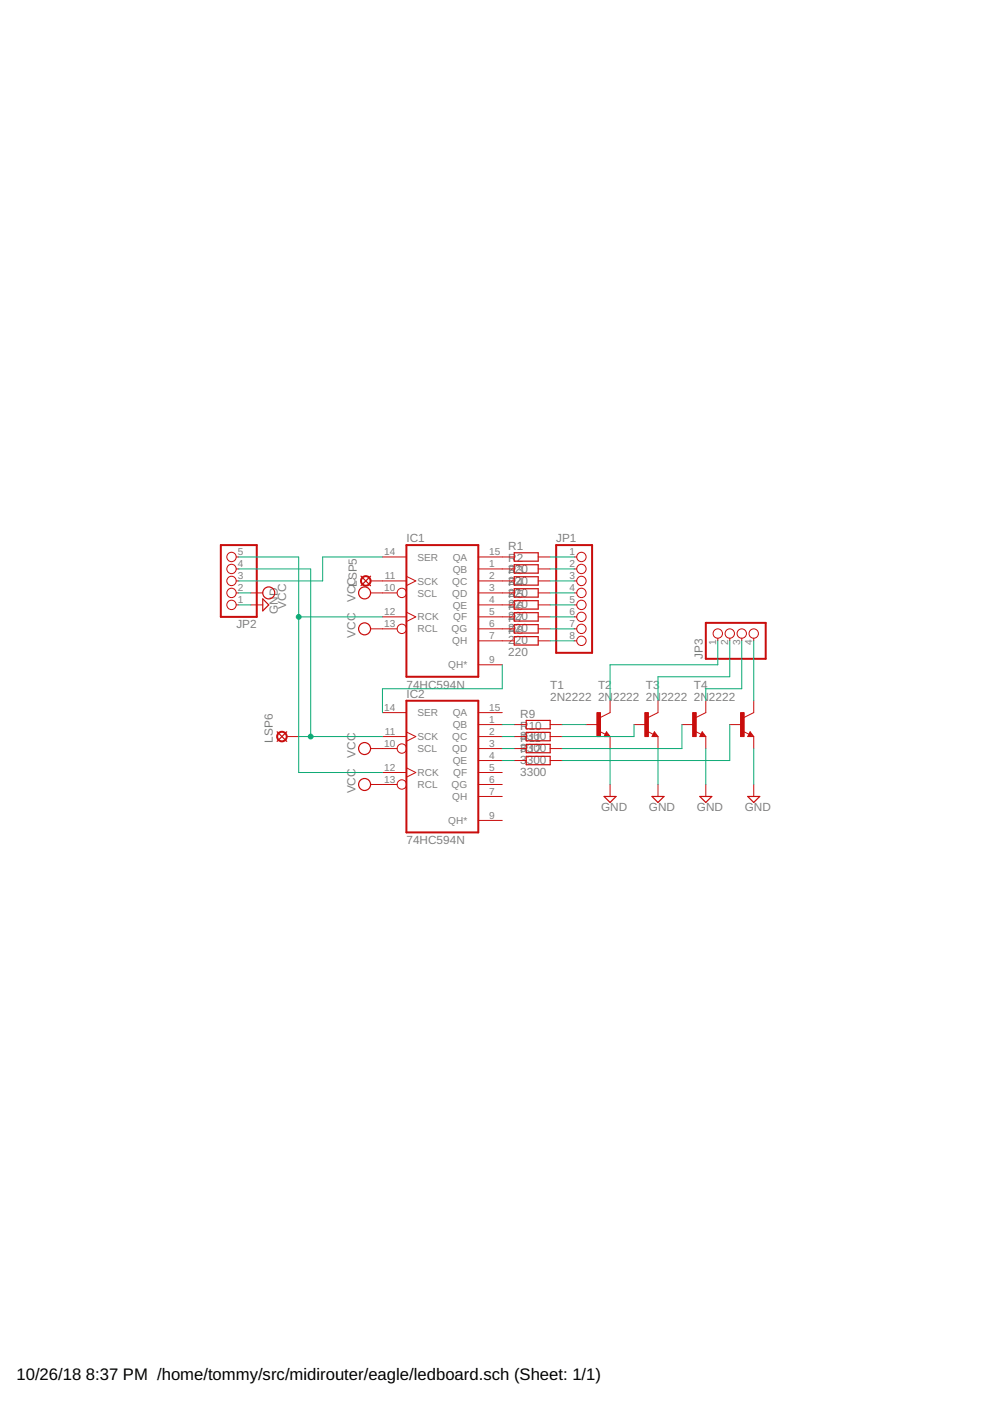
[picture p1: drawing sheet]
<?xml version="1.0" encoding="utf-8"?>
<!DOCTYPE eagle SYSTEM "eagle.dtd">
<eagle version="7.6.0">
<drawing>
<settings>
<setting alwaysvectorfont="no"/>
<setting verticaltext="up"/>
</settings>
<grid distance="0.1" unitdist="inch" unit="inch" style="lines" multiple="1" display="no" altdistance="0.01" altunitdist="inch" altunit="inch"/>
<schematic xreflabel="%F%N/%S.%C%R" xrefpart="/%S.%C%R">
<libraries>
<library name="74xx-eu">
<symbols>
<symbol name="74594">
<wire x1="-7.62" y1="-15.24" x2="7.62" y2="-15.24" width="0.4064" layer="94"/>
<wire x1="7.62" y1="-15.24" x2="7.62" y2="12.7" width="0.4064" layer="94"/>
<wire x1="7.62" y1="12.7" x2="-7.62" y2="12.7" width="0.4064" layer="94"/>
<wire x1="-7.62" y1="12.7" x2="-7.62" y2="-15.24" width="0.4064" layer="94"/>
<text x="-7.62" y="13.335" size="1.778" layer="95">&gt;NAME</text>
<text x="-7.62" y="-17.78" size="1.778" layer="96">&gt;VALUE</text>
<pin name="QB" x="12.7" y="7.62" length="middle" direction="out" rot="R180"/>
<pin name="QC" x="12.7" y="5.08" length="middle" direction="out" rot="R180"/>
<pin name="QD" x="12.7" y="2.54" length="middle" direction="out" rot="R180"/>
<pin name="QE" x="12.7" y="0" length="middle" direction="out" rot="R180"/>
<pin name="QF" x="12.7" y="-2.54" length="middle" direction="out" rot="R180"/>
<pin name="QG" x="12.7" y="-5.08" length="middle" direction="out" rot="R180"/>
<pin name="QH" x="12.7" y="-7.62" length="middle" direction="out" rot="R180"/>
<pin name="SCL" x="-12.7" y="2.54" length="middle" direction="in" function="dot"/>
<pin name="SCK" x="-12.7" y="5.08" length="middle" direction="in" function="clk"/>
<pin name="RCK" x="-12.7" y="-2.54" length="middle" direction="in" function="clk"/>
<pin name="RCL" x="-12.7" y="-5.08" length="middle" direction="in" function="dot"/>
<pin name="SER" x="-12.7" y="10.16" length="middle" direction="in"/>
<pin name="QA" x="12.7" y="10.16" length="middle" direction="out" rot="R180"/>
<pin name="QH*" x="12.7" y="-12.7" length="middle" direction="out" rot="R180"/>
</symbol>
<symbol name="PWRN">
<text x="-0.635" y="-0.635" size="1.778" layer="95">&gt;NAME</text>
<text x="1.905" y="-5.842" size="1.27" layer="95" rot="R90">GND</text>
<text x="1.905" y="2.54" size="1.27" layer="95" rot="R90">VCC</text>
<pin name="GND" x="0" y="-7.62" visible="pad" length="middle" direction="pwr" rot="R90"/>
<pin name="VCC" x="0" y="7.62" visible="pad" length="middle" direction="pwr" rot="R270"/>
</symbol>
</symbols>
<devicesets>
<deviceset name="74*594" prefix="IC">
<gates>
<gate name="A" symbol="74594" x="20.32" y="0"/>
<gate name="P" symbol="PWRN" x="-5.08" y="0" addlevel="request"/>
</gates>
<devices>
<device name="N" package="DIL16">
<connects>
<connect gate="A" pin="QA" pad="15"/>
<connect gate="A" pin="QB" pad="1"/>
<connect gate="A" pin="QC" pad="2"/>
<connect gate="A" pin="QD" pad="3"/>
<connect gate="A" pin="QE" pad="4"/>
<connect gate="A" pin="QF" pad="5"/>
<connect gate="A" pin="QG" pad="6"/>
<connect gate="A" pin="QH" pad="7"/>
<connect gate="A" pin="QH*" pad="9"/>
<connect gate="A" pin="RCK" pad="12"/>
<connect gate="A" pin="RCL" pad="13"/>
<connect gate="A" pin="SCK" pad="11"/>
<connect gate="A" pin="SCL" pad="10"/>
<connect gate="A" pin="SER" pad="14"/>
<connect gate="P" pin="GND" pad="8"/>
<connect gate="P" pin="VCC" pad="16"/>
</connects>
<technologies>
<technology name="HC"/>
<technology name="HCT"/>
<technology name="LS"/>
</technologies>
</device>
<device name="D" package="SO16">
<connects>
<connect gate="A" pin="QA" pad="15"/>
<connect gate="A" pin="QB" pad="1"/>
<connect gate="A" pin="QC" pad="2"/>
<connect gate="A" pin="QD" pad="3"/>
<connect gate="A" pin="QE" pad="4"/>
<connect gate="A" pin="QF" pad="5"/>
<connect gate="A" pin="QG" pad="6"/>
<connect gate="A" pin="QH" pad="7"/>
<connect gate="A" pin="QH*" pad="9"/>
<connect gate="A" pin="RCK" pad="12"/>
<connect gate="A" pin="RCL" pad="13"/>
<connect gate="A" pin="SCK" pad="11"/>
<connect gate="A" pin="SCL" pad="10"/>
<connect gate="A" pin="SER" pad="14"/>
<connect gate="P" pin="GND" pad="8"/>
<connect gate="P" pin="VCC" pad="16"/>
</connects>
<technologies>
<technology name="HC"/>
<technology name="HCT"/>
<technology name="LS"/>
</technologies>
</device>
</devices>
</deviceset>
</devicesets>
</library>
<library name="supply2">
<symbols>
<symbol name="VCC">
<circle x="0" y="1.27" radius="1.27" width="0.254" layer="94"/>
<text x="-1.905" y="3.175" size="1.778" layer="96">&gt;VALUE</text>
<pin name="VCC" x="0" y="-2.54" visible="off" length="short" direction="sup" rot="R90"/>
</symbol>
<symbol name="GND">
<wire x1="-1.27" y1="0" x2="1.27" y2="0" width="0.254" layer="94"/>
<wire x1="1.27" y1="0" x2="0" y2="-1.27" width="0.254" layer="94"/>
<wire x1="0" y1="-1.27" x2="-1.27" y2="0" width="0.254" layer="94"/>
<text x="-1.905" y="-3.175" size="1.778" layer="96">&gt;VALUE</text>
<pin name="GND" x="0" y="2.54" visible="off" length="short" direction="sup" rot="R270"/>
</symbol>
</symbols>
<devicesets>
<deviceset name="VCC" prefix="SUPPLY">
<gates>
<gate name="G$1" symbol="VCC" x="0" y="0"/>
</gates>
<devices>
<device name="">
<technologies>
<technology name=""/>
</technologies>
</device>
</devices>
</deviceset>
<deviceset name="GND" prefix="SUPPLY">
<gates>
<gate name="GND" symbol="GND" x="0" y="0"/>
</gates>
<devices>
<device name="">
<technologies>
<technology name=""/>
</technologies>
</device>
</devices>
</deviceset>
</devicesets>
</library>
<library name="pinhead">
<symbols>
<symbol name="PINHD5">
<wire x1="-6.35" y1="-7.62" x2="1.27" y2="-7.62" width="0.4064" layer="94"/>
<wire x1="1.27" y1="-7.62" x2="1.27" y2="7.62" width="0.4064" layer="94"/>
<wire x1="1.27" y1="7.62" x2="-6.35" y2="7.62" width="0.4064" layer="94"/>
<wire x1="-6.35" y1="7.62" x2="-6.35" y2="-7.62" width="0.4064" layer="94"/>
<text x="-6.35" y="8.255" size="1.778" layer="95">&gt;NAME</text>
<text x="-6.35" y="-10.16" size="1.778" layer="96">&gt;VALUE</text>
<pin name="1" x="-2.54" y="5.08" visible="pad" length="short" direction="pas" function="dot"/>
<pin name="2" x="-2.54" y="2.54" visible="pad" length="short" direction="pas" function="dot"/>
<pin name="3" x="-2.54" y="0" visible="pad" length="short" direction="pas" function="dot"/>
<pin name="4" x="-2.54" y="-2.54" visible="pad" length="short" direction="pas" function="dot"/>
<pin name="5" x="-2.54" y="-5.08" visible="pad" length="short" direction="pas" function="dot"/>
</symbol>
<symbol name="PINHD8">
<wire x1="-6.35" y1="-10.16" x2="1.27" y2="-10.16" width="0.4064" layer="94"/>
<wire x1="1.27" y1="-10.16" x2="1.27" y2="12.7" width="0.4064" layer="94"/>
<wire x1="1.27" y1="12.7" x2="-6.35" y2="12.7" width="0.4064" layer="94"/>
<wire x1="-6.35" y1="12.7" x2="-6.35" y2="-10.16" width="0.4064" layer="94"/>
<text x="-6.35" y="13.335" size="1.778" layer="95">&gt;NAME</text>
<text x="-6.35" y="-12.7" size="1.778" layer="96">&gt;VALUE</text>
<pin name="1" x="-2.54" y="10.16" visible="pad" length="short" direction="pas" function="dot"/>
<pin name="2" x="-2.54" y="7.62" visible="pad" length="short" direction="pas" function="dot"/>
<pin name="3" x="-2.54" y="5.08" visible="pad" length="short" direction="pas" function="dot"/>
<pin name="4" x="-2.54" y="2.54" visible="pad" length="short" direction="pas" function="dot"/>
<pin name="5" x="-2.54" y="0" visible="pad" length="short" direction="pas" function="dot"/>
<pin name="6" x="-2.54" y="-2.54" visible="pad" length="short" direction="pas" function="dot"/>
<pin name="7" x="-2.54" y="-5.08" visible="pad" length="short" direction="pas" function="dot"/>
<pin name="8" x="-2.54" y="-7.62" visible="pad" length="short" direction="pas" function="dot"/>
</symbol>
<symbol name="PINHD4">
<wire x1="-6.35" y1="-5.08" x2="1.27" y2="-5.08" width="0.4064" layer="94"/>
<wire x1="1.27" y1="-5.08" x2="1.27" y2="7.62" width="0.4064" layer="94"/>
<wire x1="1.27" y1="7.62" x2="-6.35" y2="7.62" width="0.4064" layer="94"/>
<wire x1="-6.35" y1="7.62" x2="-6.35" y2="-5.08" width="0.4064" layer="94"/>
<text x="-6.35" y="8.255" size="1.778" layer="95">&gt;NAME</text>
<text x="-6.35" y="-7.62" size="1.778" layer="96">&gt;VALUE</text>
<pin name="1" x="-2.54" y="5.08" visible="pad" length="short" direction="pas" function="dot"/>
<pin name="2" x="-2.54" y="2.54" visible="pad" length="short" direction="pas" function="dot"/>
<pin name="3" x="-2.54" y="0" visible="pad" length="short" direction="pas" function="dot"/>
<pin name="4" x="-2.54" y="-2.54" visible="pad" length="short" direction="pas" function="dot"/>
</symbol>
</symbols>
<devicesets>
<deviceset name="PINHD-1X5" prefix="JP" uservalue="yes">
<gates>
<gate name="A" symbol="PINHD5" x="0" y="0"/>
</gates>
<devices>
<device name="" package="1X05">
<connects>
<connect gate="A" pin="1" pad="1"/>
<connect gate="A" pin="2" pad="2"/>
<connect gate="A" pin="3" pad="3"/>
<connect gate="A" pin="4" pad="4"/>
<connect gate="A" pin="5" pad="5"/>
</connects>
<technologies>
<technology name=""/>
</technologies>
</device>
<device name="/90" package="1X05/90">
<connects>
<connect gate="A" pin="1" pad="1"/>
<connect gate="A" pin="2" pad="2"/>
<connect gate="A" pin="3" pad="3"/>
<connect gate="A" pin="4" pad="4"/>
<connect gate="A" pin="5" pad="5"/>
</connects>
<technologies>
<technology name=""/>
</technologies>
</device>
<device name="5X2MM" package="1_05X2MM">
<connects>
<connect gate="A" pin="1" pad="1"/>
<connect gate="A" pin="2" pad="2"/>
<connect gate="A" pin="3" pad="3"/>
<connect gate="A" pin="4" pad="4"/>
<connect gate="A" pin="5" pad="5"/>
</connects>
<technologies>
<technology name=""/>
</technologies>
</device>
</devices>
</deviceset>
<deviceset name="PINHD-1X8" prefix="JP" uservalue="yes">
<gates>
<gate name="A" symbol="PINHD8" x="0" y="0"/>
</gates>
<devices>
<device name="" package="1X08">
<connects>
<connect gate="A" pin="1" pad="1"/>
<connect gate="A" pin="2" pad="2"/>
<connect gate="A" pin="3" pad="3"/>
<connect gate="A" pin="4" pad="4"/>
<connect gate="A" pin="5" pad="5"/>
<connect gate="A" pin="6" pad="6"/>
<connect gate="A" pin="7" pad="7"/>
<connect gate="A" pin="8" pad="8"/>
</connects>
<technologies>
<technology name=""/>
</technologies>
</device>
<device name="/90" package="1X08/90">
<connects>
<connect gate="A" pin="1" pad="1"/>
<connect gate="A" pin="2" pad="2"/>
<connect gate="A" pin="3" pad="3"/>
<connect gate="A" pin="4" pad="4"/>
<connect gate="A" pin="5" pad="5"/>
<connect gate="A" pin="6" pad="6"/>
<connect gate="A" pin="7" pad="7"/>
<connect gate="A" pin="8" pad="8"/>
</connects>
<technologies>
<technology name=""/>
</technologies>
</device>
</devices>
</deviceset>
<deviceset name="PINHD-1X4" prefix="JP" uservalue="yes">
<gates>
<gate name="A" symbol="PINHD4" x="0" y="0"/>
</gates>
<devices>
<device name="" package="1X04">
<connects>
<connect gate="A" pin="1" pad="1"/>
<connect gate="A" pin="2" pad="2"/>
<connect gate="A" pin="3" pad="3"/>
<connect gate="A" pin="4" pad="4"/>
</connects>
<technologies>
<technology name=""/>
</technologies>
</device>
<device name="/90" package="1X04/90">
<connects>
<connect gate="A" pin="1" pad="1"/>
<connect gate="A" pin="2" pad="2"/>
<connect gate="A" pin="3" pad="3"/>
<connect gate="A" pin="4" pad="4"/>
</connects>
<technologies>
<technology name=""/>
</technologies>
</device>
</devices>
</deviceset>
</devicesets>
</library>
<library name="resistor">
<symbols>
<symbol name="R-EU-1">
<wire x1="-2.54" y1="-0.889" x2="2.54" y2="-0.889" width="0.254" layer="94"/>
<wire x1="2.54" y1="0.889" x2="-2.54" y2="0.889" width="0.254" layer="94"/>
<wire x1="2.54" y1="-0.889" x2="2.54" y2="0.889" width="0.254" layer="94"/>
<wire x1="-2.54" y1="-0.889" x2="-2.54" y2="0.889" width="0.254" layer="94"/>
<text x="-3.81" y="1.4986" size="1.778" layer="95">&gt;NAME</text>
<text x="-3.81" y="-3.302" size="1.778" layer="96">&gt;VALUE</text>
<pin name="2" x="5.08" y="0" visible="off" length="short" direction="pas" swaplevel="1" rot="R180"/>
<pin name="1" x="-5.08" y="0" visible="off" length="short" direction="pas" swaplevel="1"/>
</symbol>
</symbols>
<devicesets>
<deviceset name="R-EU_" prefix="R" uservalue="yes">
<gates>
<gate name="G$1" symbol="R-EU-1" x="0" y="0"/>
</gates>
<devices>
<device name="R0402" package="R0402">
<connects>
<connect gate="G$1" pin="1" pad="1"/>
<connect gate="G$1" pin="2" pad="2"/>
</connects>
<technologies>
<technology name=""/>
</technologies>
</device>
<device name="R0603" package="R0603">
<connects>
<connect gate="G$1" pin="1" pad="1"/>
<connect gate="G$1" pin="2" pad="2"/>
</connects>
<technologies>
<technology name=""/>
</technologies>
</device>
<device name="R0805" package="R0805">
<connects>
<connect gate="G$1" pin="1" pad="1"/>
<connect gate="G$1" pin="2" pad="2"/>
</connects>
<technologies>
<technology name=""/>
</technologies>
</device>
<device name="R0805W" package="R0805W">
<connects>
<connect gate="G$1" pin="1" pad="1"/>
<connect gate="G$1" pin="2" pad="2"/>
</connects>
<technologies>
<technology name=""/>
</technologies>
</device>
<device name="R1206" package="R1206">
<connects>
<connect gate="G$1" pin="1" pad="1"/>
<connect gate="G$1" pin="2" pad="2"/>
</connects>
<technologies>
<technology name=""/>
</technologies>
</device>
<device name="R1206W" package="R1206W">
<connects>
<connect gate="G$1" pin="1" pad="1"/>
<connect gate="G$1" pin="2" pad="2"/>
</connects>
<technologies>
<technology name=""/>
</technologies>
</device>
<device name="R1210" package="R1210">
<connects>
<connect gate="G$1" pin="1" pad="1"/>
<connect gate="G$1" pin="2" pad="2"/>
</connects>
<technologies>
<technology name=""/>
</technologies>
</device>
<device name="R1210W" package="R1210W">
<connects>
<connect gate="G$1" pin="1" pad="1"/>
<connect gate="G$1" pin="2" pad="2"/>
</connects>
<technologies>
<technology name=""/>
</technologies>
</device>
<device name="R2010" package="R2010">
<connects>
<connect gate="G$1" pin="1" pad="1"/>
<connect gate="G$1" pin="2" pad="2"/>
</connects>
<technologies>
<technology name=""/>
</technologies>
</device>
<device name="R2010W" package="R2010W">
<connects>
<connect gate="G$1" pin="1" pad="1"/>
<connect gate="G$1" pin="2" pad="2"/>
</connects>
<technologies>
<technology name=""/>
</technologies>
</device>
<device name="R2012" package="R2012">
<connects>
<connect gate="G$1" pin="1" pad="1"/>
<connect gate="G$1" pin="2" pad="2"/>
</connects>
<technologies>
<technology name=""/>
</technologies>
</device>
<device name="R2012W" package="R2012W">
<connects>
<connect gate="G$1" pin="1" pad="1"/>
<connect gate="G$1" pin="2" pad="2"/>
</connects>
<technologies>
<technology name=""/>
</technologies>
</device>
<device name="R2512" package="R2512">
<connects>
<connect gate="G$1" pin="1" pad="1"/>
<connect gate="G$1" pin="2" pad="2"/>
</connects>
<technologies>
<technology name=""/>
</technologies>
</device>
<device name="R2512W" package="R2512W">
<connects>
<connect gate="G$1" pin="1" pad="1"/>
<connect gate="G$1" pin="2" pad="2"/>
</connects>
<technologies>
<technology name=""/>
</technologies>
</device>
<device name="R3216" package="R3216">
<connects>
<connect gate="G$1" pin="1" pad="1"/>
<connect gate="G$1" pin="2" pad="2"/>
</connects>
<technologies>
<technology name=""/>
</technologies>
</device>
<device name="R3216W" package="R3216W">
<connects>
<connect gate="G$1" pin="1" pad="1"/>
<connect gate="G$1" pin="2" pad="2"/>
</connects>
<technologies>
<technology name=""/>
</technologies>
</device>
<device name="R3225" package="R3225">
<connects>
<connect gate="G$1" pin="1" pad="1"/>
<connect gate="G$1" pin="2" pad="2"/>
</connects>
<technologies>
<technology name=""/>
</technologies>
</device>
<device name="R3225W" package="R3225W">
<connects>
<connect gate="G$1" pin="1" pad="1"/>
<connect gate="G$1" pin="2" pad="2"/>
</connects>
<technologies>
<technology name=""/>
</technologies>
</device>
<device name="R5025" package="R5025">
<connects>
<connect gate="G$1" pin="1" pad="1"/>
<connect gate="G$1" pin="2" pad="2"/>
</connects>
<technologies>
<technology name=""/>
</technologies>
</device>
<device name="R5025W" package="R5025W">
<connects>
<connect gate="G$1" pin="1" pad="1"/>
<connect gate="G$1" pin="2" pad="2"/>
</connects>
<technologies>
<technology name=""/>
</technologies>
</device>
<device name="R6332" package="R6332">
<connects>
<connect gate="G$1" pin="1" pad="1"/>
<connect gate="G$1" pin="2" pad="2"/>
</connects>
<technologies>
<technology name=""/>
</technologies>
</device>
<device name="R6332W" package="R6332W">
<connects>
<connect gate="G$1" pin="1" pad="1"/>
<connect gate="G$1" pin="2" pad="2"/>
</connects>
<technologies>
<technology name=""/>
</technologies>
</device>
<device name="M0805" package="M0805">
<connects>
<connect gate="G$1" pin="1" pad="1"/>
<connect gate="G$1" pin="2" pad="2"/>
</connects>
<technologies>
<technology name=""/>
</technologies>
</device>
<device name="M1206" package="M1206">
<connects>
<connect gate="G$1" pin="1" pad="1"/>
<connect gate="G$1" pin="2" pad="2"/>
</connects>
<technologies>
<technology name=""/>
</technologies>
</device>
<device name="M1406" package="M1406">
<connects>
<connect gate="G$1" pin="1" pad="1"/>
<connect gate="G$1" pin="2" pad="2"/>
</connects>
<technologies>
<technology name=""/>
</technologies>
</device>
<device name="M2012" package="M2012">
<connects>
<connect gate="G$1" pin="1" pad="1"/>
<connect gate="G$1" pin="2" pad="2"/>
</connects>
<technologies>
<technology name=""/>
</technologies>
</device>
<device name="M2309" package="M2309">
<connects>
<connect gate="G$1" pin="1" pad="1"/>
<connect gate="G$1" pin="2" pad="2"/>
</connects>
<technologies>
<technology name=""/>
</technologies>
</device>
<device name="M3216" package="M3216">
<connects>
<connect gate="G$1" pin="1" pad="1"/>
<connect gate="G$1" pin="2" pad="2"/>
</connects>
<technologies>
<technology name=""/>
</technologies>
</device>
<device name="M3516" package="M3516">
<connects>
<connect gate="G$1" pin="1" pad="1"/>
<connect gate="G$1" pin="2" pad="2"/>
</connects>
<technologies>
<technology name=""/>
</technologies>
</device>
<device name="M5923" package="M5923">
<connects>
<connect gate="G$1" pin="1" pad="1"/>
<connect gate="G$1" pin="2" pad="2"/>
</connects>
<technologies>
<technology name=""/>
</technologies>
</device>
<device name="0204/5" package="0204/5">
<connects>
<connect gate="G$1" pin="1" pad="1"/>
<connect gate="G$1" pin="2" pad="2"/>
</connects>
<technologies>
<technology name=""/>
</technologies>
</device>
<device name="0204/7" package="0204/7">
<connects>
<connect gate="G$1" pin="1" pad="1"/>
<connect gate="G$1" pin="2" pad="2"/>
</connects>
<technologies>
<technology name=""/>
</technologies>
</device>
<device name="0204/2V" package="0204V">
<connects>
<connect gate="G$1" pin="1" pad="1"/>
<connect gate="G$1" pin="2" pad="2"/>
</connects>
<technologies>
<technology name=""/>
</technologies>
</device>
<device name="0207/10" package="0207/10">
<connects>
<connect gate="G$1" pin="1" pad="1"/>
<connect gate="G$1" pin="2" pad="2"/>
</connects>
<technologies>
<technology name=""/>
</technologies>
</device>
<device name="0207/12" package="0207/12">
<connects>
<connect gate="G$1" pin="1" pad="1"/>
<connect gate="G$1" pin="2" pad="2"/>
</connects>
<technologies>
<technology name=""/>
</technologies>
</device>
<device name="0207/15" package="0207/15">
<connects>
<connect gate="G$1" pin="1" pad="1"/>
<connect gate="G$1" pin="2" pad="2"/>
</connects>
<technologies>
<technology name=""/>
</technologies>
</device>
<device name="0207/2V" package="0207/2V">
<connects>
<connect gate="G$1" pin="1" pad="1"/>
<connect gate="G$1" pin="2" pad="2"/>
</connects>
<technologies>
<technology name=""/>
</technologies>
</device>
<device name="0207/5V" package="0207/5V">
<connects>
<connect gate="G$1" pin="1" pad="1"/>
<connect gate="G$1" pin="2" pad="2"/>
</connects>
<technologies>
<technology name=""/>
</technologies>
</device>
<device name="0207/7" package="0207/7">
<connects>
<connect gate="G$1" pin="1" pad="1"/>
<connect gate="G$1" pin="2" pad="2"/>
</connects>
<technologies>
<technology name=""/>
</technologies>
</device>
<device name="0309/10" package="0309/10">
<connects>
<connect gate="G$1" pin="1" pad="1"/>
<connect gate="G$1" pin="2" pad="2"/>
</connects>
<technologies>
<technology name=""/>
</technologies>
</device>
<device name="0309/12" package="0309/12">
<connects>
<connect gate="G$1" pin="1" pad="1"/>
<connect gate="G$1" pin="2" pad="2"/>
</connects>
<technologies>
<technology name=""/>
</technologies>
</device>
<device name="0309/V" package="0309V">
<connects>
<connect gate="G$1" pin="1" pad="1"/>
<connect gate="G$1" pin="2" pad="2"/>
</connects>
<technologies>
<technology name=""/>
</technologies>
</device>
<device name="0411/12" package="0411/12">
<connects>
<connect gate="G$1" pin="1" pad="1"/>
<connect gate="G$1" pin="2" pad="2"/>
</connects>
<technologies>
<technology name=""/>
</technologies>
</device>
<device name="0411/15" package="0411/15">
<connects>
<connect gate="G$1" pin="1" pad="1"/>
<connect gate="G$1" pin="2" pad="2"/>
</connects>
<technologies>
<technology name=""/>
</technologies>
</device>
<device name="0411/3V" package="0411V">
<connects>
<connect gate="G$1" pin="1" pad="1"/>
<connect gate="G$1" pin="2" pad="2"/>
</connects>
<technologies>
<technology name=""/>
</technologies>
</device>
<device name="0414/15" package="0414/15">
<connects>
<connect gate="G$1" pin="1" pad="1"/>
<connect gate="G$1" pin="2" pad="2"/>
</connects>
<technologies>
<technology name=""/>
</technologies>
</device>
<device name="0414/5V" package="0414V">
<connects>
<connect gate="G$1" pin="1" pad="1"/>
<connect gate="G$1" pin="2" pad="2"/>
</connects>
<technologies>
<technology name=""/>
</technologies>
</device>
<device name="0617/17" package="0617/17">
<connects>
<connect gate="G$1" pin="1" pad="1"/>
<connect gate="G$1" pin="2" pad="2"/>
</connects>
<technologies>
<technology name=""/>
</technologies>
</device>
<device name="0617/22" package="0617/22">
<connects>
<connect gate="G$1" pin="1" pad="1"/>
<connect gate="G$1" pin="2" pad="2"/>
</connects>
<technologies>
<technology name=""/>
</technologies>
</device>
<device name="0617/5V" package="0617V">
<connects>
<connect gate="G$1" pin="1" pad="1"/>
<connect gate="G$1" pin="2" pad="2"/>
</connects>
<technologies>
<technology name=""/>
</technologies>
</device>
<device name="0922/22" package="0922/22">
<connects>
<connect gate="G$1" pin="1" pad="1"/>
<connect gate="G$1" pin="2" pad="2"/>
</connects>
<technologies>
<technology name=""/>
</technologies>
</device>
<device name="0613/5V" package="P0613V">
<connects>
<connect gate="G$1" pin="1" pad="1"/>
<connect gate="G$1" pin="2" pad="2"/>
</connects>
<technologies>
<technology name=""/>
</technologies>
</device>
<device name="0613/15" package="P0613/15">
<connects>
<connect gate="G$1" pin="1" pad="1"/>
<connect gate="G$1" pin="2" pad="2"/>
</connects>
<technologies>
<technology name=""/>
</technologies>
</device>
<device name="0817/22" package="P0817/22">
<connects>
<connect gate="G$1" pin="1" pad="1"/>
<connect gate="G$1" pin="2" pad="2"/>
</connects>
<technologies>
<technology name=""/>
</technologies>
</device>
<device name="0817/7V" package="P0817V">
<connects>
<connect gate="G$1" pin="1" pad="1"/>
<connect gate="G$1" pin="2" pad="2"/>
</connects>
<technologies>
<technology name=""/>
</technologies>
</device>
<device name="V234/12" package="V234/12">
<connects>
<connect gate="G$1" pin="1" pad="1"/>
<connect gate="G$1" pin="2" pad="2"/>
</connects>
<technologies>
<technology name=""/>
</technologies>
</device>
<device name="V235/17" package="V235/17">
<connects>
<connect gate="G$1" pin="1" pad="1"/>
<connect gate="G$1" pin="2" pad="2"/>
</connects>
<technologies>
<technology name=""/>
</technologies>
</device>
<device name="V526-0" package="V526-0">
<connects>
<connect gate="G$1" pin="1" pad="1"/>
<connect gate="G$1" pin="2" pad="2"/>
</connects>
<technologies>
<technology name=""/>
</technologies>
</device>
<device name="MELF0102R" package="MINI_MELF-0102R">
<connects>
<connect gate="G$1" pin="1" pad="1"/>
<connect gate="G$1" pin="2" pad="2"/>
</connects>
<technologies>
<technology name=""/>
</technologies>
</device>
<device name="MELF0102W" package="MINI_MELF-0102W">
<connects>
<connect gate="G$1" pin="1" pad="1"/>
<connect gate="G$1" pin="2" pad="2"/>
</connects>
<technologies>
<technology name=""/>
</technologies>
</device>
<device name="MELF0204R" package="MINI_MELF-0204R">
<connects>
<connect gate="G$1" pin="1" pad="1"/>
<connect gate="G$1" pin="2" pad="2"/>
</connects>
<technologies>
<technology name=""/>
</technologies>
</device>
<device name="MELF0204W" package="MINI_MELF-0204W">
<connects>
<connect gate="G$1" pin="1" pad="1"/>
<connect gate="G$1" pin="2" pad="2"/>
</connects>
<technologies>
<technology name=""/>
</technologies>
</device>
<device name="MELF0207R" package="MINI_MELF-0207R">
<connects>
<connect gate="G$1" pin="1" pad="1"/>
<connect gate="G$1" pin="2" pad="2"/>
</connects>
<technologies>
<technology name=""/>
</technologies>
</device>
<device name="MELF0207W" package="MINI_MELF-0207W">
<connects>
<connect gate="G$1" pin="1" pad="1"/>
<connect gate="G$1" pin="2" pad="2"/>
</connects>
<technologies>
<technology name=""/>
</technologies>
</device>
<device name="0922V" package="0922V">
<connects>
<connect gate="G$1" pin="1" pad="1"/>
<connect gate="G$1" pin="2" pad="2"/>
</connects>
<technologies>
<technology name=""/>
</technologies>
</device>
<device name="RDH/15" package="RDH/15">
<connects>
<connect gate="G$1" pin="1" pad="1"/>
<connect gate="G$1" pin="2" pad="2"/>
</connects>
<technologies>
<technology name=""/>
</technologies>
</device>
<device name="MELF0102AX" package="MINI_MELF-0102AX">
<connects>
<connect gate="G$1" pin="1" pad="1"/>
<connect gate="G$1" pin="2" pad="2"/>
</connects>
<technologies>
<technology name=""/>
</technologies>
</device>
<device name="R0201" package="R0201">
<connects>
<connect gate="G$1" pin="1" pad="1"/>
<connect gate="G$1" pin="2" pad="2"/>
</connects>
<technologies>
<technology name=""/>
</technologies>
</device>
<device name="VTA52" package="VTA52">
<connects>
<connect gate="G$1" pin="1" pad="1"/>
<connect gate="G$1" pin="2" pad="2"/>
</connects>
<technologies>
<technology name=""/>
</technologies>
</device>
<device name="VTA53" package="VTA53">
<connects>
<connect gate="G$1" pin="1" pad="1"/>
<connect gate="G$1" pin="2" pad="2"/>
</connects>
<technologies>
<technology name=""/>
</technologies>
</device>
<device name="VTA54" package="VTA54">
<connects>
<connect gate="G$1" pin="1" pad="1"/>
<connect gate="G$1" pin="2" pad="2"/>
</connects>
<technologies>
<technology name=""/>
</technologies>
</device>
<device name="VTA55" package="VTA55">
<connects>
<connect gate="G$1" pin="1" pad="1"/>
<connect gate="G$1" pin="2" pad="2"/>
</connects>
<technologies>
<technology name=""/>
</technologies>
</device>
<device name="VTA56" package="VTA56">
<connects>
<connect gate="G$1" pin="1" pad="1"/>
<connect gate="G$1" pin="2" pad="2"/>
</connects>
<technologies>
<technology name=""/>
</technologies>
</device>
<device name="VMTA55" package="VMTA55">
<connects>
<connect gate="G$1" pin="1" pad="1"/>
<connect gate="G$1" pin="2" pad="2"/>
</connects>
<technologies>
<technology name=""/>
</technologies>
</device>
<device name="VMTB60" package="VMTB60">
<connects>
<connect gate="G$1" pin="1" pad="1"/>
<connect gate="G$1" pin="2" pad="2"/>
</connects>
<technologies>
<technology name=""/>
</technologies>
</device>
<device name="R4527" package="R4527">
<connects>
<connect gate="G$1" pin="1" pad="1"/>
<connect gate="G$1" pin="2" pad="2"/>
</connects>
<technologies>
<technology name=""/>
</technologies>
</device>
<device name="WSC0001" package="WSC0001">
<connects>
<connect gate="G$1" pin="1" pad="1"/>
<connect gate="G$1" pin="2" pad="2"/>
</connects>
<technologies>
<technology name=""/>
</technologies>
</device>
<device name="WSC0002" package="WSC0002">
<connects>
<connect gate="G$1" pin="1" pad="1"/>
<connect gate="G$1" pin="2" pad="2"/>
</connects>
<technologies>
<technology name=""/>
</technologies>
</device>
<device name="WSC01/2" package="WSC01/2">
<connects>
<connect gate="G$1" pin="1" pad="1"/>
<connect gate="G$1" pin="2" pad="2"/>
</connects>
<technologies>
<technology name=""/>
</technologies>
</device>
<device name="WSC2515" package="WSC2515">
<connects>
<connect gate="G$1" pin="1" pad="1"/>
<connect gate="G$1" pin="2" pad="2"/>
</connects>
<technologies>
<technology name=""/>
</technologies>
</device>
<device name="WSC4527" package="WSC4527">
<connects>
<connect gate="G$1" pin="1" pad="1"/>
<connect gate="G$1" pin="2" pad="2"/>
</connects>
<technologies>
<technology name=""/>
</technologies>
</device>
<device name="WSC6927" package="WSC6927">
<connects>
<connect gate="G$1" pin="1" pad="1"/>
<connect gate="G$1" pin="2" pad="2"/>
</connects>
<technologies>
<technology name=""/>
</technologies>
</device>
<device name="R1218" package="R1218">
<connects>
<connect gate="G$1" pin="1" pad="1"/>
<connect gate="G$1" pin="2" pad="2"/>
</connects>
<technologies>
<technology name=""/>
</technologies>
</device>
<device name="1812X7R" package="1812X7R">
<connects>
<connect gate="G$1" pin="1" pad="1"/>
<connect gate="G$1" pin="2" pad="2"/>
</connects>
<technologies>
<technology name=""/>
</technologies>
</device>
<device name="PRL1632" package="PRL1632">
<connects>
<connect gate="G$1" pin="1" pad="1"/>
<connect gate="G$1" pin="2" pad="2"/>
</connects>
<technologies>
<technology name=""/>
</technologies>
</device>
<device name="01005" package="R01005">
<connects>
<connect gate="G$1" pin="1" pad="1"/>
<connect gate="G$1" pin="2" pad="2"/>
</connects>
<technologies>
<technology name=""/>
</technologies>
</device>
</devices>
</deviceset>
</devicesets>
</library>
<library name="adafruit">
<symbols>
<symbol name="NPN">
<wire x1="2.54" y1="2.54" x2="0.508" y2="1.524" width="0.1524" layer="94"/>
<wire x1="1.778" y1="-1.524" x2="2.54" y2="-2.54" width="0.1524" layer="94"/>
<wire x1="2.54" y1="-2.54" x2="1.27" y2="-2.54" width="0.1524" layer="94"/>
<wire x1="1.27" y1="-2.54" x2="1.778" y2="-1.524" width="0.1524" layer="94"/>
<wire x1="1.54" y1="-2.04" x2="0.308" y2="-1.424" width="0.1524" layer="94"/>
<wire x1="1.524" y1="-2.413" x2="2.286" y2="-2.413" width="0.254" layer="94"/>
<wire x1="2.286" y1="-2.413" x2="1.778" y2="-1.778" width="0.254" layer="94"/>
<wire x1="1.778" y1="-1.778" x2="1.524" y2="-2.286" width="0.254" layer="94"/>
<wire x1="1.524" y1="-2.286" x2="1.905" y2="-2.286" width="0.254" layer="94"/>
<wire x1="1.905" y1="-2.286" x2="1.778" y2="-2.032" width="0.254" layer="94"/>
<text x="-10.16" y="7.62" size="1.778" layer="95">&gt;NAME</text>
<text x="-10.16" y="5.08" size="1.778" layer="96">&gt;VALUE</text>
<rectangle x1="-0.254" y1="-2.54" x2="0.508" y2="2.54" layer="94"/>
<pin name="B" x="-2.54" y="0" visible="off" length="short" direction="pas" swaplevel="1"/>
<pin name="E" x="2.54" y="-5.08" visible="off" length="short" direction="pas" swaplevel="3" rot="R90"/>
<pin name="C" x="2.54" y="5.08" visible="off" length="short" direction="pas" swaplevel="2" rot="R270"/>
</symbol>
</symbols>
<devicesets>
<deviceset name="2N2222" prefix="T">
<gates>
<gate name="G$1" symbol="NPN" x="0" y="0"/>
</gates>
<devices>
<device name="" package="TO92-EBC-OVAL">
<connects>
<connect gate="G$1" pin="B" pad="B"/>
<connect gate="G$1" pin="C" pad="C"/>
<connect gate="G$1" pin="E" pad="E"/>
</connects>
<technologies>
<technology name=""/>
</technologies>
</device>
</devices>
</deviceset>
</devicesets>
</library>
<library name="solpad">
<symbols>
<symbol name="LSP">
<wire x1="-1.016" y1="2.032" x2="1.016" y2="0" width="0.254" layer="94"/>
<wire x1="-1.016" y1="0" x2="1.016" y2="2.032" width="0.254" layer="94"/>
<circle x="0" y="1.016" radius="1.016" width="0.4064" layer="94"/>
<text x="-1.27" y="2.921" size="1.778" layer="95">&gt;NAME</text>
<pin name="MP" x="0" y="-2.54" visible="off" length="short" direction="pas" rot="R90"/>
</symbol>
</symbols>
<devicesets>
<deviceset name="LSP10" prefix="LSP">
<gates>
<gate name="1" symbol="LSP" x="0" y="0"/>
</gates>
<devices>
<device name="" package="LSP10">
<connects>
<connect gate="1" pin="MP" pad="MP"/>
</connects>
<technologies>
<technology name=""/>
</technologies>
</device>
</devices>
</deviceset>
</devicesets>
</library>
</libraries>
<attributes>
</attributes>
<variantdefs>
</variantdefs>
<classes>
<class number="0" name="default" width="0" drill="0">
</class>
</classes>
<parts>
<part name="IC1" library="74xx-eu" deviceset="74*594" device="N" technology="HC"/>
<part name="IC2" library="74xx-eu" deviceset="74*594" device="N" technology="HC"/>
<part name="SUPPLY1" library="supply2" deviceset="VCC" device=""/>
<part name="SUPPLY2" library="supply2" deviceset="VCC" device=""/>
<part name="SUPPLY5" library="supply2" deviceset="VCC" device=""/>
<part name="SUPPLY6" library="supply2" deviceset="VCC" device=""/>
<part name="R1" library="resistor" deviceset="R-EU_" device="0207/10" value="220"/>
<part name="R2" library="resistor" deviceset="R-EU_" device="0207/10" value="220"/>
<part name="R3" library="resistor" deviceset="R-EU_" device="0207/10" value="220"/>
<part name="R4" library="resistor" deviceset="R-EU_" device="0207/10" value="220"/>
<part name="R5" library="resistor" deviceset="R-EU_" device="0207/10" value="220"/>
<part name="R6" library="resistor" deviceset="R-EU_" device="0207/10" value="220"/>
<part name="R7" library="resistor" deviceset="R-EU_" device="0207/10" value="220"/>
<part name="R8" library="resistor" deviceset="R-EU_" device="0207/10" value="220"/>
<part name="R9" library="resistor" deviceset="R-EU_" device="0207/10" value="3300"/>
<part name="R10" library="resistor" deviceset="R-EU_" device="0207/10" value="3300"/>
<part name="R11" library="resistor" deviceset="R-EU_" device="0207/10" value="3300"/>
<part name="R12" library="resistor" deviceset="R-EU_" device="0207/10" value="3300"/>
<part name="JP2" library="pinhead" deviceset="PINHD-1X5" device=""/>
<part name="SUPPLY10" library="supply2" deviceset="VCC" device=""/>
<part name="SUPPLY11" library="supply2" deviceset="GND" device=""/>
<part name="T1" library="adafruit" deviceset="2N2222" device=""/>
<part name="T2" library="adafruit" deviceset="2N2222" device=""/>
<part name="T3" library="adafruit" deviceset="2N2222" device=""/>
<part name="T4" library="adafruit" deviceset="2N2222" device=""/>
<part name="SUPPLY3" library="supply2" deviceset="GND" device=""/>
<part name="SUPPLY4" library="supply2" deviceset="GND" device=""/>
<part name="SUPPLY7" library="supply2" deviceset="GND" device=""/>
<part name="SUPPLY8" library="supply2" deviceset="GND" device=""/>
<part name="JP1" library="pinhead" deviceset="PINHD-1X8" device=""/>
<part name="JP3" library="pinhead" deviceset="PINHD-1X4" device=""/>
<part name="LSP5" library="solpad" deviceset="LSP10" device=""/>
<part name="LSP6" library="solpad" deviceset="LSP10" device=""/>
</parts>
<sheets>
<sheet>
<plain>
</plain>
<instances>
<instance part="IC1" gate="A" x="48.26" y="73.66"/>
<instance part="IC2" gate="A" x="48.26" y="40.64"/>
<instance part="SUPPLY1" gate="G$1" x="33.02" y="76.2" rot="R90"/>
<instance part="SUPPLY2" gate="G$1" x="33.02" y="43.18" rot="R90"/>
<instance part="SUPPLY5" gate="G$1" x="33.02" y="68.58" rot="R90"/>
<instance part="SUPPLY6" gate="G$1" x="33.02" y="35.56" rot="R90"/>
<instance part="R1" gate="G$1" x="66.04" y="83.82"/>
<instance part="R2" gate="G$1" x="66.04" y="81.28"/>
<instance part="R3" gate="G$1" x="66.04" y="78.74"/>
<instance part="R4" gate="G$1" x="66.04" y="76.2"/>
<instance part="R5" gate="G$1" x="66.04" y="73.66"/>
<instance part="R6" gate="G$1" x="66.04" y="71.12"/>
<instance part="R7" gate="G$1" x="66.04" y="68.58"/>
<instance part="R8" gate="G$1" x="66.04" y="66.04"/>
<instance part="R9" gate="G$1" x="68.58" y="48.26"/>
<instance part="R10" gate="G$1" x="68.58" y="45.72"/>
<instance part="R11" gate="G$1" x="68.58" y="43.18"/>
<instance part="R12" gate="G$1" x="68.58" y="40.64"/>
<instance part="JP2" gate="A" x="2.54" y="78.74" rot="R180"/>
<instance part="SUPPLY10" gate="G$1" x="10.16" y="76.2" rot="R270"/>
<instance part="SUPPLY11" gate="GND" x="10.16" y="73.66" rot="R90"/>
<instance part="T1" gate="G$1" x="81.28" y="48.26"/>
<instance part="T2" gate="G$1" x="91.44" y="48.26"/>
<instance part="T3" gate="G$1" x="101.6" y="48.26"/>
<instance part="T4" gate="G$1" x="111.76" y="48.26"/>
<instance part="SUPPLY3" gate="GND" x="83.82" y="33.02"/>
<instance part="SUPPLY4" gate="GND" x="93.98" y="33.02"/>
<instance part="SUPPLY7" gate="GND" x="104.14" y="33.02"/>
<instance part="SUPPLY8" gate="GND" x="114.3" y="33.02"/>
<instance part="JP1" gate="A" x="78.74" y="73.66"/>
<instance part="JP3" gate="A" x="111.76" y="68.58" rot="R90"/>
<instance part="LSP5" gate="1" x="33.02" y="78.74" rot="R90"/>
<instance part="LSP6" gate="1" x="15.24" y="45.72" rot="R90"/>
</instances>
<busses>
</busses>
<nets>
<net name="VCC" class="0">
<segment>
<pinref part="IC1" gate="A" pin="SCL"/>
<pinref part="SUPPLY1" gate="G$1" pin="VCC"/>
</segment>
<segment>
<pinref part="IC2" gate="A" pin="SCL"/>
<pinref part="SUPPLY2" gate="G$1" pin="VCC"/>
</segment>
<segment>
<pinref part="IC1" gate="A" pin="RCL"/>
<pinref part="SUPPLY5" gate="G$1" pin="VCC"/>
</segment>
<segment>
<pinref part="IC2" gate="A" pin="RCL"/>
<pinref part="SUPPLY6" gate="G$1" pin="VCC"/>
</segment>
<segment>
<pinref part="SUPPLY10" gate="G$1" pin="VCC"/>
<pinref part="JP2" gate="A" pin="2"/>
<wire x1="7.62" y1="76.2" x2="5.08" y2="76.2" width="0.1524" layer="91"/>
</segment>
</net>
<net name="N$4" class="0">
<segment>
<pinref part="IC1" gate="A" pin="QA"/>
<pinref part="R1" gate="G$1" pin="1"/>
</segment>
</net>
<net name="N$5" class="0">
<segment>
<pinref part="IC1" gate="A" pin="QB"/>
<pinref part="R2" gate="G$1" pin="1"/>
</segment>
</net>
<net name="N$6" class="0">
<segment>
<pinref part="IC1" gate="A" pin="QC"/>
<pinref part="R3" gate="G$1" pin="1"/>
</segment>
</net>
<net name="N$7" class="0">
<segment>
<pinref part="IC1" gate="A" pin="QD"/>
<pinref part="R4" gate="G$1" pin="1"/>
</segment>
</net>
<net name="N$8" class="0">
<segment>
<pinref part="IC1" gate="A" pin="QE"/>
<pinref part="R5" gate="G$1" pin="1"/>
</segment>
</net>
<net name="N$9" class="0">
<segment>
<pinref part="IC1" gate="A" pin="QF"/>
<pinref part="R6" gate="G$1" pin="1"/>
</segment>
</net>
<net name="N$10" class="0">
<segment>
<pinref part="IC1" gate="A" pin="QG"/>
<pinref part="R7" gate="G$1" pin="1"/>
</segment>
</net>
<net name="N$11" class="0">
<segment>
<pinref part="IC1" gate="A" pin="QH"/>
<pinref part="R8" gate="G$1" pin="1"/>
</segment>
</net>
<net name="N$38" class="0">
<segment>
<pinref part="IC2" gate="A" pin="SER"/>
<wire x1="35.56" y1="50.8" x2="35.56" y2="55.88" width="0.1524" layer="91"/>
<pinref part="IC1" gate="A" pin="QH*"/>
<wire x1="35.56" y1="55.88" x2="60.96" y2="55.88" width="0.1524" layer="91"/>
<wire x1="60.96" y1="55.88" x2="60.96" y2="60.96" width="0.1524" layer="91"/>
</segment>
</net>
<net name="GND" class="0">
<segment>
<pinref part="JP2" gate="A" pin="1"/>
<pinref part="SUPPLY11" gate="GND" pin="GND"/>
<wire x1="5.08" y1="73.66" x2="7.62" y2="73.66" width="0.1524" layer="91"/>
</segment>
<segment>
<pinref part="SUPPLY3" gate="GND" pin="GND"/>
<pinref part="T1" gate="G$1" pin="E"/>
<wire x1="83.82" y1="35.56" x2="83.82" y2="43.18" width="0.1524" layer="91"/>
</segment>
<segment>
<pinref part="T2" gate="G$1" pin="E"/>
<pinref part="SUPPLY4" gate="GND" pin="GND"/>
<wire x1="93.98" y1="43.18" x2="93.98" y2="35.56" width="0.1524" layer="91"/>
</segment>
<segment>
<pinref part="SUPPLY7" gate="GND" pin="GND"/>
<pinref part="T3" gate="G$1" pin="E"/>
<wire x1="104.14" y1="35.56" x2="104.14" y2="43.18" width="0.1524" layer="91"/>
</segment>
<segment>
<pinref part="SUPPLY8" gate="GND" pin="GND"/>
<pinref part="T4" gate="G$1" pin="E"/>
<wire x1="114.3" y1="35.56" x2="114.3" y2="43.18" width="0.1524" layer="91"/>
</segment>
</net>
<net name="N$16" class="0">
<segment>
<pinref part="R9" gate="G$1" pin="2"/>
<pinref part="T1" gate="G$1" pin="B"/>
<wire x1="73.66" y1="48.26" x2="78.74" y2="48.26" width="0.1524" layer="91"/>
</segment>
</net>
<net name="N$17" class="0">
<segment>
<pinref part="R10" gate="G$1" pin="2"/>
<wire x1="73.66" y1="45.72" x2="88.9" y2="45.72" width="0.1524" layer="91"/>
<pinref part="T2" gate="G$1" pin="B"/>
<wire x1="88.9" y1="45.72" x2="88.9" y2="48.26" width="0.1524" layer="91"/>
</segment>
</net>
<net name="N$18" class="0">
<segment>
<pinref part="T3" gate="G$1" pin="B"/>
<wire x1="99.06" y1="43.18" x2="99.06" y2="48.26" width="0.1524" layer="91"/>
<pinref part="R11" gate="G$1" pin="2"/>
<wire x1="99.06" y1="43.18" x2="73.66" y2="43.18" width="0.1524" layer="91"/>
</segment>
</net>
<net name="N$19" class="0">
<segment>
<pinref part="R12" gate="G$1" pin="2"/>
<wire x1="73.66" y1="40.64" x2="109.22" y2="40.64" width="0.1524" layer="91"/>
<pinref part="T4" gate="G$1" pin="B"/>
<wire x1="109.22" y1="40.64" x2="109.22" y2="48.26" width="0.1524" layer="91"/>
</segment>
</net>
<net name="N$20" class="0">
<segment>
<pinref part="JP1" gate="A" pin="1"/>
<pinref part="R1" gate="G$1" pin="2"/>
<wire x1="76.2" y1="83.82" x2="71.12" y2="83.82" width="0.1524" layer="91"/>
</segment>
</net>
<net name="N$21" class="0">
<segment>
<pinref part="R2" gate="G$1" pin="2"/>
<pinref part="JP1" gate="A" pin="2"/>
<wire x1="71.12" y1="81.28" x2="76.2" y2="81.28" width="0.1524" layer="91"/>
</segment>
</net>
<net name="N$22" class="0">
<segment>
<pinref part="JP1" gate="A" pin="3"/>
<pinref part="R3" gate="G$1" pin="2"/>
<wire x1="76.2" y1="78.74" x2="71.12" y2="78.74" width="0.1524" layer="91"/>
</segment>
</net>
<net name="N$23" class="0">
<segment>
<pinref part="R4" gate="G$1" pin="2"/>
<pinref part="JP1" gate="A" pin="4"/>
<wire x1="71.12" y1="76.2" x2="76.2" y2="76.2" width="0.1524" layer="91"/>
</segment>
</net>
<net name="N$24" class="0">
<segment>
<pinref part="JP1" gate="A" pin="5"/>
<pinref part="R5" gate="G$1" pin="2"/>
<wire x1="76.2" y1="73.66" x2="71.12" y2="73.66" width="0.1524" layer="91"/>
</segment>
</net>
<net name="N$25" class="0">
<segment>
<pinref part="R6" gate="G$1" pin="2"/>
<pinref part="JP1" gate="A" pin="6"/>
<wire x1="71.12" y1="71.12" x2="76.2" y2="71.12" width="0.1524" layer="91"/>
</segment>
</net>
<net name="N$26" class="0">
<segment>
<pinref part="JP1" gate="A" pin="7"/>
<pinref part="R7" gate="G$1" pin="2"/>
<wire x1="76.2" y1="68.58" x2="71.12" y2="68.58" width="0.1524" layer="91"/>
</segment>
</net>
<net name="N$27" class="0">
<segment>
<pinref part="R8" gate="G$1" pin="2"/>
<pinref part="JP1" gate="A" pin="8"/>
<wire x1="71.12" y1="66.04" x2="76.2" y2="66.04" width="0.1524" layer="91"/>
</segment>
</net>
<net name="N$28" class="0">
<segment>
<pinref part="JP3" gate="A" pin="1"/>
<wire x1="106.68" y1="66.04" x2="106.68" y2="60.96" width="0.1524" layer="91"/>
<wire x1="106.68" y1="60.96" x2="83.82" y2="60.96" width="0.1524" layer="91"/>
<pinref part="T1" gate="G$1" pin="C"/>
<wire x1="83.82" y1="60.96" x2="83.82" y2="53.34" width="0.1524" layer="91"/>
</segment>
</net>
<net name="N$29" class="0">
<segment>
<pinref part="T2" gate="G$1" pin="C"/>
<wire x1="93.98" y1="53.34" x2="93.98" y2="58.42" width="0.1524" layer="91"/>
<wire x1="93.98" y1="58.42" x2="109.22" y2="58.42" width="0.1524" layer="91"/>
<pinref part="JP3" gate="A" pin="2"/>
<wire x1="109.22" y1="58.42" x2="109.22" y2="66.04" width="0.1524" layer="91"/>
</segment>
</net>
<net name="N$30" class="0">
<segment>
<pinref part="JP3" gate="A" pin="3"/>
<wire x1="111.76" y1="66.04" x2="111.76" y2="55.88" width="0.1524" layer="91"/>
<wire x1="111.76" y1="55.88" x2="104.14" y2="55.88" width="0.1524" layer="91"/>
<pinref part="T3" gate="G$1" pin="C"/>
<wire x1="104.14" y1="55.88" x2="104.14" y2="53.34" width="0.1524" layer="91"/>
</segment>
</net>
<net name="N$31" class="0">
<segment>
<pinref part="T4" gate="G$1" pin="C"/>
<pinref part="JP3" gate="A" pin="4"/>
<wire x1="114.3" y1="53.34" x2="114.3" y2="66.04" width="0.1524" layer="91"/>
</segment>
</net>
<net name="N$32" class="0">
<segment>
<pinref part="IC2" gate="A" pin="SCK"/>
<wire x1="35.56" y1="45.72" x2="20.32" y2="45.72" width="0.1524" layer="91"/>
<pinref part="LSP6" gate="1" pin="MP"/>
<pinref part="JP2" gate="A" pin="4"/>
<wire x1="20.32" y1="45.72" x2="17.78" y2="45.72" width="0.1524" layer="91"/>
<wire x1="5.08" y1="81.28" x2="20.32" y2="81.28" width="0.1524" layer="91"/>
<wire x1="20.32" y1="81.28" x2="20.32" y2="45.72" width="0.1524" layer="91"/>
<junction x="20.32" y="45.72"/>
</segment>
</net>
<net name="N$12" class="0">
<segment>
<pinref part="R11" gate="G$1" pin="1"/>
<pinref part="IC2" gate="A" pin="QD"/>
<wire x1="63.5" y1="43.18" x2="60.96" y2="43.18" width="0.1524" layer="91"/>
</segment>
</net>
<net name="N$13" class="0">
<segment>
<pinref part="IC2" gate="A" pin="QC"/>
<pinref part="R10" gate="G$1" pin="1"/>
<wire x1="60.96" y1="45.72" x2="63.5" y2="45.72" width="0.1524" layer="91"/>
</segment>
</net>
<net name="N$14" class="0">
<segment>
<pinref part="R9" gate="G$1" pin="1"/>
<pinref part="IC2" gate="A" pin="QB"/>
<wire x1="63.5" y1="48.26" x2="60.96" y2="48.26" width="0.1524" layer="91"/>
</segment>
</net>
<net name="N$15" class="0">
<segment>
<pinref part="R12" gate="G$1" pin="1"/>
<pinref part="IC2" gate="A" pin="QE"/>
<wire x1="63.5" y1="40.64" x2="60.96" y2="40.64" width="0.1524" layer="91"/>
</segment>
</net>
<net name="N$3" class="0">
<segment>
<pinref part="IC1" gate="A" pin="SCK"/>
<pinref part="LSP5" gate="1" pin="MP"/>
</segment>
</net>
<net name="N$33" class="0">
<segment>
<pinref part="IC2" gate="A" pin="RCK"/>
<wire x1="35.56" y1="38.1" x2="17.78" y2="38.1" width="0.1524" layer="91"/>
<wire x1="17.78" y1="83.82" x2="17.78" y2="71.12" width="0.1524" layer="91"/>
<pinref part="IC1" gate="A" pin="RCK"/>
<wire x1="17.78" y1="71.12" x2="17.78" y2="38.1" width="0.1524" layer="91"/>
<wire x1="35.56" y1="71.12" x2="17.78" y2="71.12" width="0.1524" layer="91"/>
<junction x="17.78" y="71.12"/>
<pinref part="JP2" gate="A" pin="5"/>
<wire x1="17.78" y1="83.82" x2="5.08" y2="83.82" width="0.1524" layer="91"/>
</segment>
</net>
<net name="N$1" class="0">
<segment>
<pinref part="JP2" gate="A" pin="3"/>
<wire x1="5.08" y1="78.74" x2="22.86" y2="78.74" width="0.1524" layer="91"/>
<wire x1="22.86" y1="78.74" x2="22.86" y2="83.82" width="0.1524" layer="91"/>
<pinref part="IC1" gate="A" pin="SER"/>
<wire x1="22.86" y1="83.82" x2="35.56" y2="83.82" width="0.1524" layer="91"/>
</segment>
</net>
</nets>
</sheet>
</sheets>
</schematic>
</drawing>
</eagle>
